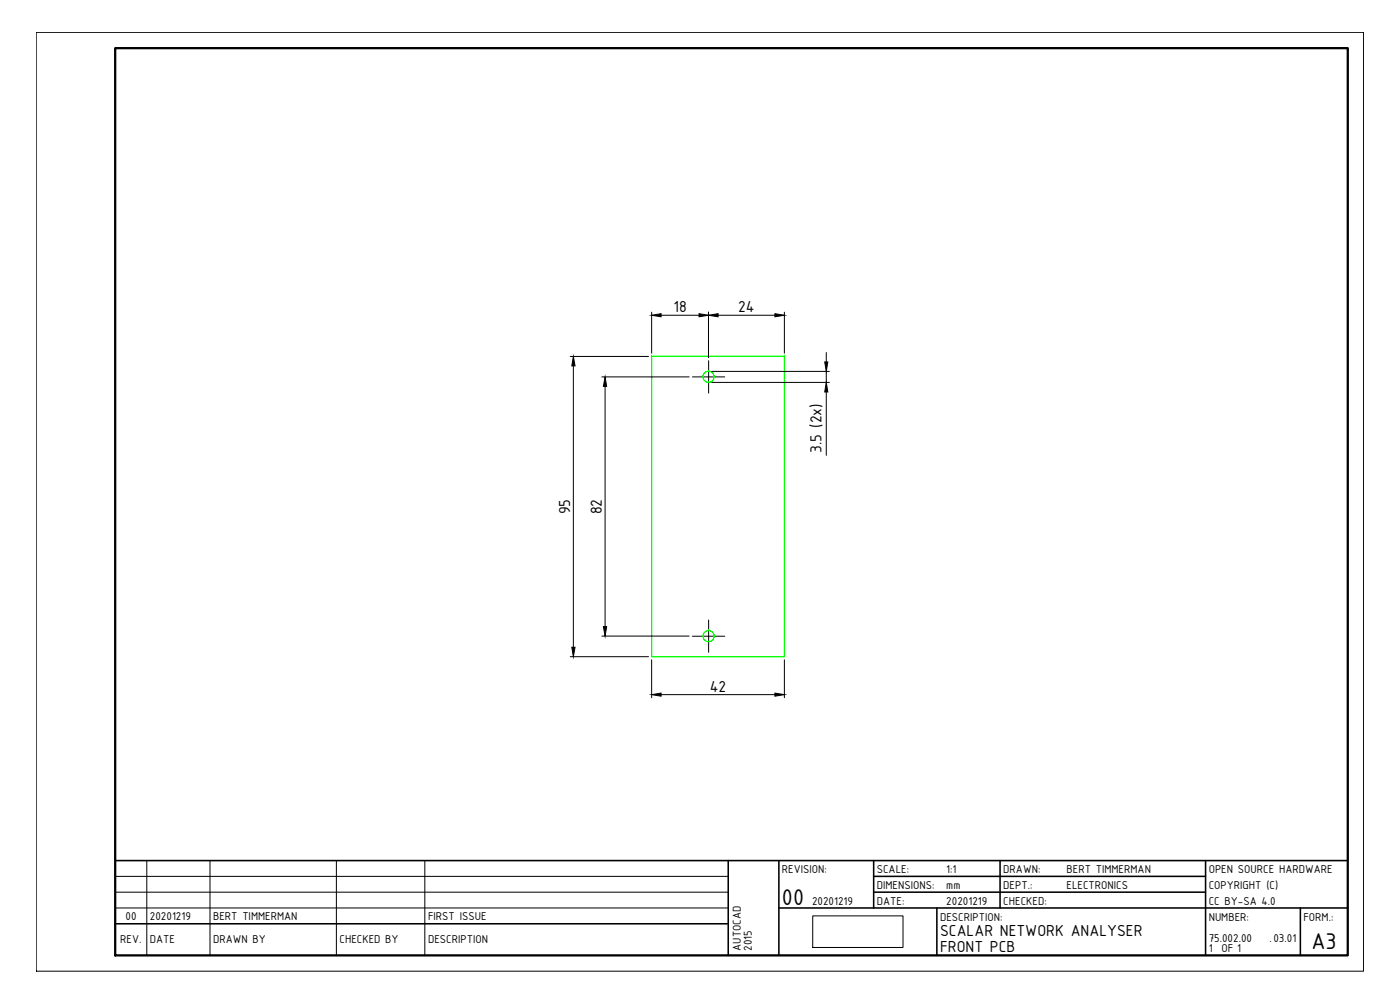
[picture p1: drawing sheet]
<svg xmlns="http://www.w3.org/2000/svg" width="420mm" height="297mm" viewBox="0 0 420 297" stroke-linecap="round" stroke-linejoin="round" font-family="sans-serif">
<!-- layer: GENERAL -->
<path d="M34.6 14.4h369.9v243.8h-369.9zM207.8 113.1h9.7M212.7 108.2v9.8M207.8 190.9h9.7M212.7 186v9.7" fill="none" stroke="#000" stroke-width=".3"/>
<!-- layer: FRONT_PCB -->
<g fill="none" stroke="#0f0" stroke-width=".3">
<path d="M195.6 106.9h39.8v90.1h-39.8zM195.6 106.9h.1M211 113.1h.1M212.7 111.4h.1M212.7 114.7h.1M214.3 113.1h.1M235.4 106.9h.1M195.6 197h.1M211 190.9h.1M212.7 189.2h.1M212.7 192.5h.1M214.3 190.9h.1"/>
<path d="M235.4 197h.1"/>
<circle cx="212.6" cy="113.1" r="1.67"/>
<circle cx="212.6" cy="190.9" r="1.67"/>
</g>
<!-- layer: TITLEBLOCK -->
<path d="M34.6 258.2h369.9M218.6 258.2v28.5M233.8 258.2v28.5M262.2 258.2v14.2M300.1 258.2v14.2M361.8 258.2v28.5M34.6 277.2h184M233.8 272.4h170.7M262.2 262.9h99.6M262.2 267.7h99.6M281.2 272.4v14.3M390.3 272.4v14.3" fill="none" stroke="#000" stroke-width=".47"/>
<path d="M10.9 9.7h398.3v281.7h-398.3zM44.1 258.2v28.5M63 258.2v28.5M101 258.2v28.5M127.5 258.2v28.5M34.6 267.7h184M34.6 272.4h184M34.6 262.9h184" fill="none" stroke="#000" stroke-width=".3"/>
<path d="M34.6 14.4h369.9v272.3h-369.9z" fill="none" stroke="#000" stroke-width=".68"/>
<!-- layer: DIMENSIONS -->
<g fill="none" stroke="#000" stroke-width=".3">
<path d="M195.6 93.7v12.3M198.4 94.6h11.4M212.6 93.7v13.6M215.5 94.6h17.1M235.4 93.7v12.3M171.1 106.9h23.5M172.1 109.8v84.4M180.6 113.1h26.2M181.6 115.9v72.1M213.6 111.4h35.3M213.6 114.7h35.3M248 105.8v2.8"/>
<path d="M248 111.4v3.3M248 117.6v19M171.1 197h23.5M180.6 190.9h26.2M195.6 198v11.4M235.4 198v11.4M198.4 208.4h34.2"/>
</g>
<path d="M195.6 94.6l2.8-.5v1zM209.8 94.1l2.8 .5-2.8 .5zM212.6 94.6l2.9-.5v1zM232.6 94.1l2.8 .5-2.8 .5zM172.1 106.9l.5 2.9h-1zM181.6 113.1l.5 2.8h-1zM247.5 108.6h.9l-.4 2.8zM248 114.7l.4 2.9h-.9zM171.6 194.2h1l-.5 2.8zM181.1 188h1l-.5 2.9zM195.6 208.4l2.8-.4v.9zM232.6 208l2.8 .4-2.8 .5z" fill="#000" stroke="#000" stroke-width=".3"/>
<!-- layer: 0 -->
<path d="M243.9 274.8h27.1v9.5h-27.1z" fill="none" stroke="#000" stroke-width=".3"/>
<g font-size="7.4">
<text x="234.7" y="271.5">00</text>
<text x="393.6" y="284.8">A3</text>
</g>
<g font-size="5.2">
<text x="202.1" y="93.7">18</text>
<text x="221.5" y="93.7">24</text>
<text x="246.5" y="136" transform="rotate(-90 246.5 136)">3.5 (2x)</text>
<text x="171.1" y="154.3" transform="rotate(-90 171.1 154.3)">95</text>
<text x="180.6" y="154.3" transform="rotate(-90 180.6 154.3)">82</text>
<text x="213" y="207.5">42</text>
<text x="282.1" y="281">SCALAR NETWORK ANALYSER</text>
<text x="282.1" y="285.7">FRONT PCB</text>
</g>
<g font-size="3.7">
<text x="234.7" y="262">REVISION:</text>
<text x="263.1" y="262">SCALE:</text>
<text x="284" y="262">1:1</text>
<text x="301.1" y="262">DRAWN:</text>
<text x="320.1" y="262">BERT TIMMERMAN</text>
<text x="362.7" y="262">OPEN SOURCE HARDWARE</text>
<text x="263.1" y="266.8">DIMENSIONS:</text>
<text x="284" y="266.8">mm</text>
<text x="301.1" y="266.8">DEPT.:</text>
<text x="320.1" y="266.8">ELECTRONICS</text>
<text x="362.7" y="266.8">COPYRIGHT (C)</text>
<text x="37.7" y="276">00</text>
<text x="45" y="276">20201219</text>
<text x="64" y="276">BERT TIMMERMAN</text>
<text x="128.5" y="276">FIRST ISSUE</text>
<text x="243.7" y="271.5">20201219</text>
<text x="263.1" y="271.5">DATE:</text>
<text x="284" y="271.5">20201219</text>
<text x="301.1" y="271.5">CHECKED:</text>
<text x="362.7" y="271.5">CC BY-SA 4.0</text>
<text x="282.1" y="276.2">DESCRIPTION:</text>
<text x="362.7" y="276.2">NUMBER:</text>
<text x="391.2" y="276.2">FORM.:</text>
<text x="36.1" y="282.9">REV.</text>
<text x="45" y="282.9">DATE</text>
<text x="64" y="282.9">DRAWN BY</text>
<text x="101.9" y="282.9">CHECKED BY</text>
<text x="128.5" y="282.9">DESCRIPTION</text>
<text x="222.4" y="285.3" transform="rotate(-90 222.4 285.3)">AUTOCAD</text>
<text x="225.7" y="285.3" transform="rotate(-90 225.7 285.3)">2015</text>
<text x="362.7" y="282.6">75.002.00</text>
<text x="362.7" y="285.7">1</text>
<text x="366.6" y="285.7">OF 1</text>
<text x="381" y="282.6">.03.01</text>
</g>
</svg>
